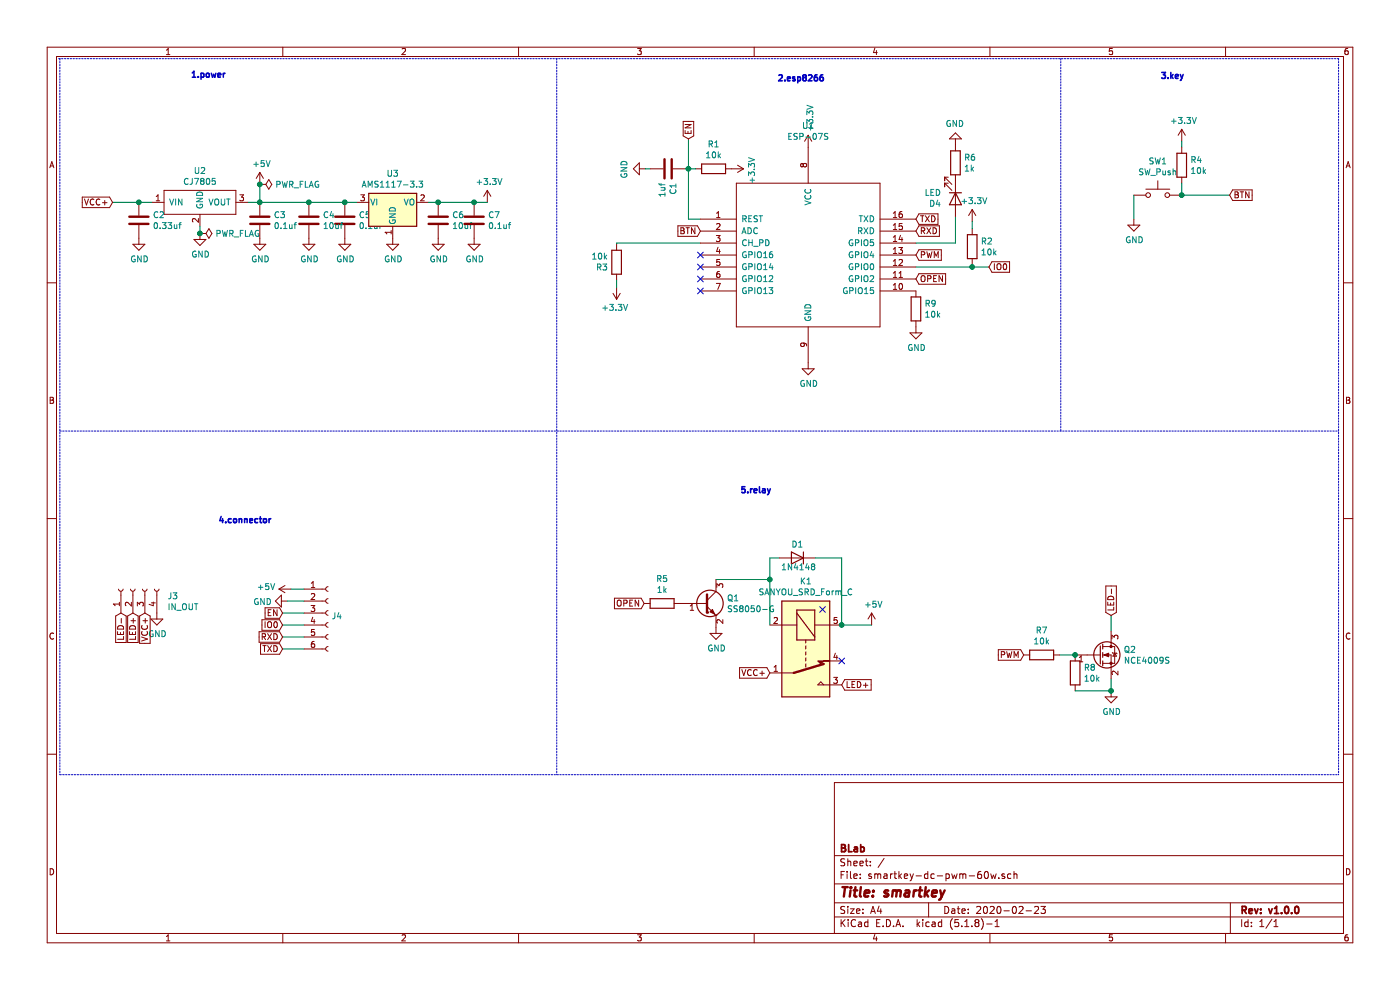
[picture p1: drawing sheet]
EESchema Schematic File Version 4
EELAYER 30 0
EELAYER END
$Descr A4 11693 8268
encoding utf-8
Sheet 1 1
Title "smartkey"
Date "2020-02-23"
Rev "v1.0.0"
Comp "BLab"
Comment1 ""
Comment2 ""
Comment3 ""
Comment4 ""
$EndDescr
Wire Wire Line
	6430 4660 6510 4660
Wire Wire Line
	6810 4660 7030 4660
Text Notes 1590 660  0    50   ~ 10
1.power
Text Notes 6490 690  0    50   ~ 10
2.esp8266
Wire Wire Line
	7030 4660 7030 5220
Connection ~ 6430 4840
Wire Wire Line
	6430 4840 6430 4660
Wire Wire Line
	7280 5220 7030 5220
Wire Wire Line
	6430 4840 6430 5220
Wire Wire Line
	5980 4840 6430 4840
NoConn ~ 7030 5520
Wire Wire Line
	2540 4920 2430 4920
$Comp
L power:GND #PWR027
U 1 1
P 2400 5020
F 0 "#PWR027" H 2400 4770 50  0001 C CNN
F 1 "GND" V 2405 4892 50  0000 R CNN
F 2 "" H 2400 5020 50  0001 C CNN
F 3 "" H 2400 5020 50  0001 C CNN
	1    2400 5020
	0    1    1    0   
$EndComp
Wire Wire Line
	2400 5020 2540 5020
Wire Wire Line
	2540 5120 2360 5120
Wire Wire Line
	2540 5220 2360 5220
Wire Wire Line
	2540 5320 2360 5320
Wire Wire Line
	2540 5420 2360 5420
$Comp
L my:SS8050-G Q1
U 1 1
P 5880 5040
F 0 "Q1" H 6070 5086 50  0000 L CNN
F 1 "SS8050-G" H 6070 4995 50  0000 L CNN
F 2 "Package_TO_SOT_SMD:SOT-23" H 6080 4965 50  0001 L CIN
F 3 "http://www.unisonic.com.tw/datasheet/S8050.pdf" H 5880 5040 50  0001 L CNN
	1    5880 5040
	1    0    0    -1  
$EndComp
Wire Wire Line
	9870 1180 9870 1230
$Comp
L power:+3.3V #PWR07
U 1 1
P 9870 1180
F 0 "#PWR07" H 9870 1030 50  0001 C CNN
F 1 "+3.3V" H 9885 1353 50  0000 C CNN
F 2 "" H 9870 1180 50  0001 C CNN
F 3 "" H 9870 1180 50  0001 C CNN
	1    9870 1180
	1    0    0    -1  
$EndComp
Text Notes 9690 670  0    50   ~ 10
3.key
Wire Wire Line
	9870 1630 10270 1630
Wire Wire Line
	9470 1830 9470 1630
Wire Wire Line
	9870 1530 9870 1630
$Comp
L Connector:Conn_01x06_Female J4
U 1 1
P 2740 5120
F 0 "J4" H 2768 5096 50  0000 L CNN
F 1 "Conn_01x06_Female" H 2768 5005 50  0001 L CNN
F 2 "Connector_PinHeader_2.00mm:PinHeader_1x06_P2.00mm_Vertical" H 2740 5120 50  0001 C CNN
F 3 "~" H 2740 5120 50  0001 C CNN
	1    2740 5120
	1    0    0    -1  
$EndComp
$Comp
L Device:C C1
U 1 1
P 5580 1410
F 0 "C1" H 5695 1456 50  0000 L CNN
F 1 "1uf" H 5695 1365 50  0000 L CNN
F 2 "Capacitor_SMD:C_0603_1608Metric" H 5618 1260 50  0001 C CNN
F 3 "~" H 5580 1410 50  0001 C CNN
	1    5580 1410
	0    1    1    0   
$EndComp
$Comp
L power:GND #PWR03
U 1 1
P 5390 1410
F 0 "#PWR03" H 5390 1160 50  0001 C CNN
F 1 "GND" H 5395 1237 50  0000 C CNN
F 2 "" H 5390 1410 50  0001 C CNN
F 3 "" H 5390 1410 50  0001 C CNN
	1    5390 1410
	0    1    1    0   
$EndComp
Wire Wire Line
	5430 1410 5390 1410
$Comp
L Device:R R3
U 1 1
P 5150 2190
F 0 "R3" H 5220 2236 50  0000 L CNN
F 1 "10k" H 5220 2145 50  0000 L CNN
F 2 "Resistor_SMD:R_0603_1608Metric" V 5080 2190 50  0001 C CNN
F 3 "~" H 5150 2190 50  0001 C CNN
	1    5150 2190
	-1   0    0    1   
$EndComp
$Comp
L power:+3.3V #PWR08
U 1 1
P 5150 2400
F 0 "#PWR08" H 5150 2250 50  0001 C CNN
F 1 "+3.3V" H 5165 2573 50  0000 C CNN
F 2 "" H 5150 2400 50  0001 C CNN
F 3 "" H 5150 2400 50  0001 C CNN
	1    5150 2400
	-1   0    0    1   
$EndComp
Wire Wire Line
	5150 2400 5150 2340
$Comp
L power:+3.3V #PWR01
U 1 1
P 8120 1850
F 0 "#PWR01" H 8120 1700 50  0001 C CNN
F 1 "+3.3V" H 8135 2023 50  0000 C CNN
F 2 "" H 8120 1850 50  0001 C CNN
F 3 "" H 8120 1850 50  0001 C CNN
	1    8120 1850
	1    0    0    -1  
$EndComp
Wire Wire Line
	8120 1850 8120 1910
$Comp
L power:+3.3V #PWR04
U 1 1
P 6110 1410
F 0 "#PWR04" H 6110 1260 50  0001 C CNN
F 1 "+3.3V" H 6125 1583 50  0000 C CNN
F 2 "" H 6110 1410 50  0001 C CNN
F 3 "" H 6110 1410 50  0001 C CNN
	1    6110 1410
	0    1    1    0   
$EndComp
Wire Wire Line
	5810 1410 5750 1410
Connection ~ 5750 1410
Wire Wire Line
	5750 1410 5730 1410
Wire Wire Line
	5750 1410 5750 1160
$Comp
L Device:R R2
U 1 1
P 8120 2060
F 0 "R2" H 8190 2106 50  0000 L CNN
F 1 "10k" H 8190 2015 50  0000 L CNN
F 2 "Resistor_SMD:R_0603_1608Metric" V 8050 2060 50  0001 C CNN
F 3 "~" H 8120 2060 50  0001 C CNN
	1    8120 2060
	1    0    0    -1  
$EndComp
Text Notes 6180 4130 0    50   ~ 10
5.relay
Wire Wire Line
	7650 2230 8120 2230
Wire Wire Line
	8120 2230 8120 2210
Wire Wire Line
	8120 2230 8260 2230
Connection ~ 8120 2230
Text GLabel 8260 2230 2    50   Input ~ 0
IO0
Text GLabel 7650 1830 2    50   Input ~ 0
TXD
Text GLabel 7650 1930 2    50   Input ~ 0
RXD
Wire Wire Line
	5850 2030 5150 2030
Wire Wire Line
	5150 2030 5150 2040
Wire Wire Line
	5750 1830 5850 1830
Wire Wire Line
	5750 1410 5750 1830
Text GLabel 5750 1160 1    50   Input ~ 0
EN
Text GLabel 7030 5720 2    50   Input ~ 0
LED+
$Comp
L power:+3.3V #PWR0107
U 1 1
P 6750 1230
F 0 "#PWR0107" H 6750 1080 50  0001 C CNN
F 1 "+3.3V" V 6765 1358 50  0000 L CNN
F 2 "" H 6750 1230 50  0001 C CNN
F 3 "" H 6750 1230 50  0001 C CNN
	1    6750 1230
	1    0    0    -1  
$EndComp
Text GLabel 7650 2330 2    50   Input ~ 0
OPEN
Text GLabel 5380 5040 0    50   Input ~ 0
OPEN
Text Notes 1820 4380 0    50   ~ 10
4.connector
Text GLabel 5850 1930 0    50   Input ~ 0
BTN
Text GLabel 10270 1630 2    50   Input ~ 0
BTN
$Comp
L Device:LED D4
U 1 1
P 7980 1660
F 0 "D4" V 8019 1542 50  0000 R CNN
F 1 "LED" V 7928 1542 50  0000 R CNN
F 2 "LED_SMD:LED_0603_1608Metric" H 7980 1660 50  0001 C CNN
F 3 "~" H 7980 1660 50  0001 C CNN
	1    7980 1660
	0    1    1    0   
$EndComp
$Comp
L Device:R R6
U 1 1
P 7980 1360
F 0 "R6" H 8050 1406 50  0000 L CNN
F 1 "1k" H 8050 1315 50  0000 L CNN
F 2 "Resistor_SMD:R_0603_1608Metric" V 7910 1360 50  0001 C CNN
F 3 "~" H 7980 1360 50  0001 C CNN
	1    7980 1360
	1    0    0    -1  
$EndComp
$Comp
L power:GND #PWR0108
U 1 1
P 7980 1210
F 0 "#PWR0108" H 7980 960 50  0001 C CNN
F 1 "GND" H 7985 1037 50  0000 C CNN
F 2 "" H 7980 1210 50  0001 C CNN
F 3 "" H 7980 1210 50  0001 C CNN
	1    7980 1210
	-1   0    0    1   
$EndComp
Text GLabel 2360 5120 0    50   Input ~ 0
EN
Text GLabel 2360 5420 0    50   Input ~ 0
TXD
Text GLabel 2360 5320 0    50   Input ~ 0
RXD
Text GLabel 2360 5220 0    50   Input ~ 0
IO0
$Comp
L power:GND #PWR0101
U 1 1
P 6750 3030
F 0 "#PWR0101" H 6750 2780 50  0001 C CNN
F 1 "GND" H 6755 2857 50  0000 C CNN
F 2 "" H 6750 3030 50  0001 C CNN
F 3 "" H 6750 3030 50  0001 C CNN
	1    6750 3030
	1    0    0    -1  
$EndComp
$Comp
L power:GND #PWR0103
U 1 1
P 5980 5240
F 0 "#PWR0103" H 5980 4990 50  0001 C CNN
F 1 "GND" H 5985 5067 50  0000 C CNN
F 2 "" H 5980 5240 50  0001 C CNN
F 3 "" H 5980 5240 50  0001 C CNN
	1    5980 5240
	1    0    0    -1  
$EndComp
$Comp
L Device:R R5
U 1 1
P 5530 5040
F 0 "R5" V 5323 5040 50  0000 C CNN
F 1 "1k" V 5414 5040 50  0000 C CNN
F 2 "Resistor_SMD:R_0603_1608Metric" V 5460 5040 50  0001 C CNN
F 3 "~" H 5530 5040 50  0001 C CNN
	1    5530 5040
	0    1    1    0   
$EndComp
$Comp
L Device:D D1
U 1 1
P 6660 4660
F 0 "D1" H 6660 4550 50  0000 C CNN
F 1 "1N4148" H 6650 4740 50  0000 C CNN
F 2 "Diode_SMD:D_0603_1608Metric" H 6660 4660 50  0001 C CNN
F 3 "~" H 6660 4660 50  0001 C CNN
	1    6660 4660
	-1   0    0    1   
$EndComp
$Comp
L Relay:SANYOU_SRD_Form_C K1
U 1 1
P 6730 5420
F 0 "K1" V 6163 5420 50  0000 C CNN
F 1 "SANYOU_SRD_Form_C" V 6254 5420 50  0000 C CNN
F 2 "Relay_THT:Relay_SPDT_SANYOU_SRD_Series_Form_C" H 7180 5370 50  0001 L CNN
F 3 "http://www.sanyourelay.ca/public/products/pdf/SRD.pdf" H 6730 5420 50  0001 C CNN
	1    6730 5420
	0    1    1    0   
$EndComp
$Comp
L power:+5V #PWR0104
U 1 1
P 7280 5220
F 0 "#PWR0104" H 7280 5070 50  0001 C CNN
F 1 "+5V" H 7295 5393 50  0000 C CNN
F 2 "" H 7280 5220 50  0001 C CNN
F 3 "" H 7280 5220 50  0001 C CNN
	1    7280 5220
	1    0    0    -1  
$EndComp
Connection ~ 7030 5220
$Comp
L Device:R R4
U 1 1
P 9870 1380
F 0 "R4" H 9940 1426 50  0000 L CNN
F 1 "10k" H 9940 1335 50  0000 L CNN
F 2 "Resistor_SMD:R_0603_1608Metric" V 9800 1380 50  0001 C CNN
F 3 "~" H 9870 1380 50  0001 C CNN
	1    9870 1380
	1    0    0    -1  
$EndComp
$Comp
L Switch:SW_Push SW1
U 1 1
P 9670 1630
F 0 "SW1" H 9670 1915 50  0000 C CNN
F 1 "SW_Push" H 9670 1824 50  0000 C CNN
F 2 "my:bt-342" H 9670 1830 50  0001 C CNN
F 3 "~" H 9670 1830 50  0001 C CNN
	1    9670 1630
	1    0    0    -1  
$EndComp
Connection ~ 9870 1630
$Comp
L power:GND #PWR0105
U 1 1
P 9470 1830
F 0 "#PWR0105" H 9470 1580 50  0001 C CNN
F 1 "GND" H 9475 1657 50  0000 C CNN
F 2 "" H 9470 1830 50  0001 C CNN
F 3 "" H 9470 1830 50  0001 C CNN
	1    9470 1830
	1    0    0    -1  
$EndComp
$Comp
L Device:R R1
U 1 1
P 5960 1410
F 0 "R1" V 5753 1410 50  0000 C CNN
F 1 "10k" V 5844 1410 50  0000 C CNN
F 2 "Resistor_SMD:R_0603_1608Metric" V 5890 1410 50  0001 C CNN
F 3 "~" H 5960 1410 50  0001 C CNN
	1    5960 1410
	0    1    1    0   
$EndComp
$Comp
L Connector:Conn_01x04_Female J3
U 1 1
P 1110 4920
F 0 "J3" V 1048 4632 50  0000 R CNN
F 1 "IN_OUT" V 957 4632 50  0000 R CNN
F 2 "TerminalBlock:TerminalBlock_bornier-4_P5.08mm" H 1110 4920 50  0001 C CNN
F 3 "~" H 1110 4920 50  0001 C CNN
	1    1110 4920
	0    -1   -1   0   
$EndComp
Text GLabel 1210 5120 3    50   Input ~ 0
VCC+
$Comp
L Device:Q_NMOS_GSD Q2
U 1 1
P 9180 5470
F 0 "Q2" H 9384 5516 50  0000 L CNN
F 1 "NCE4009S" H 9384 5425 50  0000 L CNN
F 2 "Package_TO_SOT_SMD:TO-252-2" H 9380 5570 50  0001 C CNN
F 3 "~" H 9180 5470 50  0001 C CNN
	1    9180 5470
	1    0    0    -1  
$EndComp
$Comp
L Device:R R8
U 1 1
P 8980 5620
F 0 "R8" H 9050 5666 50  0000 L CNN
F 1 "10k" H 9050 5575 50  0000 L CNN
F 2 "Resistor_SMD:R_0603_1608Metric" V 8910 5620 50  0001 C CNN
F 3 "~" H 8980 5620 50  0001 C CNN
	1    8980 5620
	1    0    0    -1  
$EndComp
Wire Wire Line
	9280 5670 9280 5770
Wire Wire Line
	9280 5770 8980 5770
Wire Wire Line
	8980 5470 8850 5470
Connection ~ 8980 5470
$Comp
L Device:R R7
U 1 1
P 8700 5470
F 0 "R7" V 8493 5470 50  0000 C CNN
F 1 "10k" V 8584 5470 50  0000 C CNN
F 2 "Resistor_SMD:R_0603_1608Metric" V 8630 5470 50  0001 C CNN
F 3 "~" H 8700 5470 50  0001 C CNN
	1    8700 5470
	0    1    1    0   
$EndComp
Text GLabel 8550 5470 0    50   Input ~ 0
PWM
Wire Wire Line
	9280 5270 9280 5140
Text GLabel 6430 5620 0    50   Input ~ 0
VCC+
$Comp
L power:+5V #PWR0102
U 1 1
P 2430 4920
F 0 "#PWR0102" H 2430 4770 50  0001 C CNN
F 1 "+5V" V 2445 5048 50  0000 L CNN
F 2 "" H 2430 4920 50  0001 C CNN
F 3 "" H 2430 4920 50  0001 C CNN
	1    2430 4920
	0    -1   -1   0   
$EndComp
Wire Wire Line
	7650 2030 7980 2030
Wire Wire Line
	7980 2030 7980 1810
NoConn ~ 5850 2130
$Comp
L power:+3.3V #PWR0116
U 1 1
P 4070 1690
F 0 "#PWR0116" H 4070 1540 50  0001 C CNN
F 1 "+3.3V" H 4085 1863 50  0000 C CNN
F 2 "" H 4070 1690 50  0001 C CNN
F 3 "" H 4070 1690 50  0001 C CNN
	1    4070 1690
	1    0    0    -1  
$EndComp
$Comp
L power:GND #PWR0115
U 1 1
P 3960 1990
F 0 "#PWR0115" H 3960 1740 50  0001 C CNN
F 1 "GND" H 3965 1817 50  0000 C CNN
F 2 "" H 3960 1990 50  0001 C CNN
F 3 "" H 3960 1990 50  0001 C CNN
	1    3960 1990
	1    0    0    -1  
$EndComp
$Comp
L power:GND #PWR0114
U 1 1
P 3660 1990
F 0 "#PWR0114" H 3660 1740 50  0001 C CNN
F 1 "GND" H 3665 1817 50  0000 C CNN
F 2 "" H 3660 1990 50  0001 C CNN
F 3 "" H 3660 1990 50  0001 C CNN
	1    3660 1990
	1    0    0    -1  
$EndComp
$Comp
L power:GND #PWR0113
U 1 1
P 3280 1990
F 0 "#PWR0113" H 3280 1740 50  0001 C CNN
F 1 "GND" H 3285 1817 50  0000 C CNN
F 2 "" H 3280 1990 50  0001 C CNN
F 3 "" H 3280 1990 50  0001 C CNN
	1    3280 1990
	1    0    0    -1  
$EndComp
$Comp
L power:GND #PWR0112
U 1 1
P 2880 1990
F 0 "#PWR0112" H 2880 1740 50  0001 C CNN
F 1 "GND" H 2885 1817 50  0000 C CNN
F 2 "" H 2880 1990 50  0001 C CNN
F 3 "" H 2880 1990 50  0001 C CNN
	1    2880 1990
	1    0    0    -1  
$EndComp
$Comp
L power:GND #PWR0111
U 1 1
P 2580 1990
F 0 "#PWR0111" H 2580 1740 50  0001 C CNN
F 1 "GND" H 2585 1817 50  0000 C CNN
F 2 "" H 2580 1990 50  0001 C CNN
F 3 "" H 2580 1990 50  0001 C CNN
	1    2580 1990
	1    0    0    -1  
$EndComp
Wire Wire Line
	3960 1690 4070 1690
Connection ~ 3960 1690
Wire Wire Line
	3660 1690 3960 1690
Connection ~ 3660 1690
Wire Wire Line
	3580 1690 3660 1690
$Comp
L Device:C C7
U 1 1
P 3960 1840
F 0 "C7" H 4075 1886 50  0000 L CNN
F 1 "0.1uf" H 4075 1795 50  0000 L CNN
F 2 "Capacitor_SMD:C_0603_1608Metric" H 3998 1690 50  0001 C CNN
F 3 "~" H 3960 1840 50  0001 C CNN
	1    3960 1840
	1    0    0    -1  
$EndComp
$Comp
L Device:C C6
U 1 1
P 3660 1840
F 0 "C6" H 3775 1886 50  0000 L CNN
F 1 "10uf" H 3775 1795 50  0000 L CNN
F 2 "Capacitor_SMD:C_0603_1608Metric" H 3698 1690 50  0001 C CNN
F 3 "~" H 3660 1840 50  0001 C CNN
	1    3660 1840
	1    0    0    -1  
$EndComp
Wire Wire Line
	2880 1690 2980 1690
Connection ~ 2880 1690
$Comp
L Device:C C5
U 1 1
P 2880 1840
F 0 "C5" H 2995 1886 50  0000 L CNN
F 1 "0.1uf" H 2995 1795 50  0000 L CNN
F 2 "Capacitor_SMD:C_0603_1608Metric" H 2918 1690 50  0001 C CNN
F 3 "~" H 2880 1840 50  0001 C CNN
	1    2880 1840
	1    0    0    -1  
$EndComp
Wire Wire Line
	2580 1690 2880 1690
Connection ~ 2580 1690
$Comp
L Device:C C4
U 1 1
P 2580 1840
F 0 "C4" H 2695 1886 50  0000 L CNN
F 1 "10uf" H 2695 1795 50  0000 L CNN
F 2 "Capacitor_SMD:C_0603_1608Metric" H 2618 1690 50  0001 C CNN
F 3 "~" H 2580 1840 50  0001 C CNN
	1    2580 1840
	1    0    0    -1  
$EndComp
Wire Wire Line
	2170 1690 2580 1690
$Comp
L Regulator_Linear:AMS1117-3.3 U3
U 1 1
P 3280 1690
F 0 "U3" H 3280 1932 50  0000 C CNN
F 1 "AMS1117-3.3" H 3280 1841 50  0000 C CNN
F 2 "Package_TO_SOT_SMD:SOT-223-3_TabPin2" H 3280 1890 50  0001 C CNN
F 3 "http://www.advanced-monolithic.com/pdf/ds1117.pdf" H 3380 1440 50  0001 C CNN
	1    3280 1690
	1    0    0    -1  
$EndComp
Wire Wire Line
	940  1690 1160 1690
Connection ~ 1160 1690
$Comp
L power:GND #PWR0110
U 1 1
P 2170 1990
F 0 "#PWR0110" H 2170 1740 50  0001 C CNN
F 1 "GND" H 2175 1817 50  0000 C CNN
F 2 "" H 2170 1990 50  0001 C CNN
F 3 "" H 2170 1990 50  0001 C CNN
	1    2170 1990
	1    0    0    -1  
$EndComp
Connection ~ 2170 1690
Wire Wire Line
	2070 1690 2170 1690
$Comp
L Device:C C3
U 1 1
P 2170 1840
F 0 "C3" H 2285 1886 50  0000 L CNN
F 1 "0.1uf" H 2285 1795 50  0000 L CNN
F 2 "Capacitor_SMD:C_0603_1608Metric" H 2208 1690 50  0001 C CNN
F 3 "~" H 2170 1840 50  0001 C CNN
	1    2170 1840
	1    0    0    -1  
$EndComp
$Comp
L power:GND #PWR0109
U 1 1
P 1670 1950
F 0 "#PWR0109" H 1670 1700 50  0001 C CNN
F 1 "GND" H 1675 1777 50  0000 C CNN
F 2 "" H 1670 1950 50  0001 C CNN
F 3 "" H 1670 1950 50  0001 C CNN
	1    1670 1950
	1    0    0    -1  
$EndComp
$Comp
L power:GND #PWR0106
U 1 1
P 1160 1990
F 0 "#PWR0106" H 1160 1740 50  0001 C CNN
F 1 "GND" H 1165 1817 50  0000 C CNN
F 2 "" H 1160 1990 50  0001 C CNN
F 3 "" H 1160 1990 50  0001 C CNN
	1    1160 1990
	1    0    0    -1  
$EndComp
Wire Wire Line
	1270 1690 1160 1690
$Comp
L Device:C C2
U 1 1
P 1160 1840
F 0 "C2" H 1275 1886 50  0000 L CNN
F 1 "0.33uf" H 1275 1795 50  0000 L CNN
F 2 "Capacitor_SMD:CP_Elec_4x5.4" H 1198 1690 50  0001 C CNN
F 3 "~" H 1160 1840 50  0001 C CNN
	1    1160 1840
	1    0    0    -1  
$EndComp
$Comp
L my:CJ7805 U2
U 1 1
P 1670 1690
F 0 "U2" H 1670 1955 50  0000 C CNN
F 1 "CJ7805" H 1670 1864 50  0000 C CNN
F 2 "Package_TO_SOT_SMD:TO-263-2" H 1670 1690 50  0001 C CNN
F 3 "" H 1670 1690 50  0001 C CNN
	1    1670 1690
	1    0    0    -1  
$EndComp
Text GLabel 940  1690 0    50   Input ~ 0
VCC+
$Comp
L ESP8266:ESP-07S U1
U 1 1
P 6750 2130
F 0 "U1" H 6750 3211 50  0000 C CNN
F 1 "ESP-07S" H 6750 3120 50  0000 C CNN
F 2 "kicad-ESP8266-master:ESP-07S" H 6750 2130 50  0001 C CNN
F 3 "https://www.tinyosshop.com/datasheet/ESP-07S_User_Manual.pdf" H 6750 2130 50  0001 C CNN
	1    6750 2130
	1    0    0    -1  
$EndComp
Text GLabel 1110 5120 3    50   Input ~ 0
LED+
Text GLabel 9280 5140 1    50   Input ~ 0
LED-
$Comp
L power:GND #PWR0118
U 1 1
P 9280 5770
F 0 "#PWR0118" H 9280 5520 50  0001 C CNN
F 1 "GND" H 9285 5597 50  0000 C CNN
F 2 "" H 9280 5770 50  0001 C CNN
F 3 "" H 9280 5770 50  0001 C CNN
	1    9280 5770
	1    0    0    -1  
$EndComp
Connection ~ 9280 5770
Wire Wire Line
	2170 1690 2170 1540
$Comp
L power:+5V #PWR0120
U 1 1
P 2170 1540
F 0 "#PWR0120" H 2170 1390 50  0001 C CNN
F 1 "+5V" H 2185 1713 50  0000 C CNN
F 2 "" H 2170 1540 50  0001 C CNN
F 3 "" H 2170 1540 50  0001 C CNN
	1    2170 1540
	1    0    0    -1  
$EndComp
Text GLabel 1010 5120 3    50   Input ~ 0
LED-
$Comp
L power:GND #PWR0117
U 1 1
P 1310 5120
F 0 "#PWR0117" H 1310 4870 50  0001 C CNN
F 1 "GND" H 1315 4947 50  0000 C CNN
F 2 "" H 1310 5120 50  0001 C CNN
F 3 "" H 1310 5120 50  0001 C CNN
	1    1310 5120
	1    0    0    -1  
$EndComp
$Comp
L Device:R R9
U 1 1
P 7650 2580
F 0 "R9" H 7720 2626 50  0000 L CNN
F 1 "10k" H 7720 2535 50  0000 L CNN
F 2 "Resistor_SMD:R_0603_1608Metric" V 7580 2580 50  0001 C CNN
F 3 "~" H 7650 2580 50  0001 C CNN
	1    7650 2580
	1    0    0    -1  
$EndComp
$Comp
L power:GND #PWR0119
U 1 1
P 7650 2730
F 0 "#PWR0119" H 7650 2480 50  0001 C CNN
F 1 "GND" H 7655 2557 50  0000 C CNN
F 2 "" H 7650 2730 50  0001 C CNN
F 3 "" H 7650 2730 50  0001 C CNN
	1    7650 2730
	1    0    0    -1  
$EndComp
NoConn ~ 5850 2230
Text GLabel 7650 2130 2    50   Input ~ 0
PWM
$Comp
L power:PWR_FLAG #FLG0101
U 1 1
P 2170 1540
F 0 "#FLG0101" H 2170 1615 50  0001 C CNN
F 1 "PWR_FLAG" V 2170 1668 50  0000 L CNN
F 2 "" H 2170 1540 50  0001 C CNN
F 3 "~" H 2170 1540 50  0001 C CNN
	1    2170 1540
	0    1    1    0   
$EndComp
Connection ~ 2170 1540
$Comp
L power:PWR_FLAG #FLG0102
U 1 1
P 1670 1950
F 0 "#FLG0102" H 1670 2025 50  0001 C CNN
F 1 "PWR_FLAG" V 1670 2078 50  0000 L CNN
F 2 "" H 1670 1950 50  0001 C CNN
F 3 "~" H 1670 1950 50  0001 C CNN
	1    1670 1950
	0    1    1    0   
$EndComp
Wire Wire Line
	1670 1950 1670 1890
Connection ~ 1670 1950
NoConn ~ 5850 2330
NoConn ~ 5850 2430
NoConn ~ 6870 5090
Wire Notes Line
	4650 490  4650 6470
Wire Notes Line
	500  3600 11180 3600
Wire Notes Line
	8860 490  8860 3600
Wire Notes Line
	11180 490  11180 6470
Wire Notes Line
	500  6470 11180 6470
Wire Notes Line
	500  490  500  6470
Wire Notes Line
	490  490  11180 490 
$EndSCHEMATC
